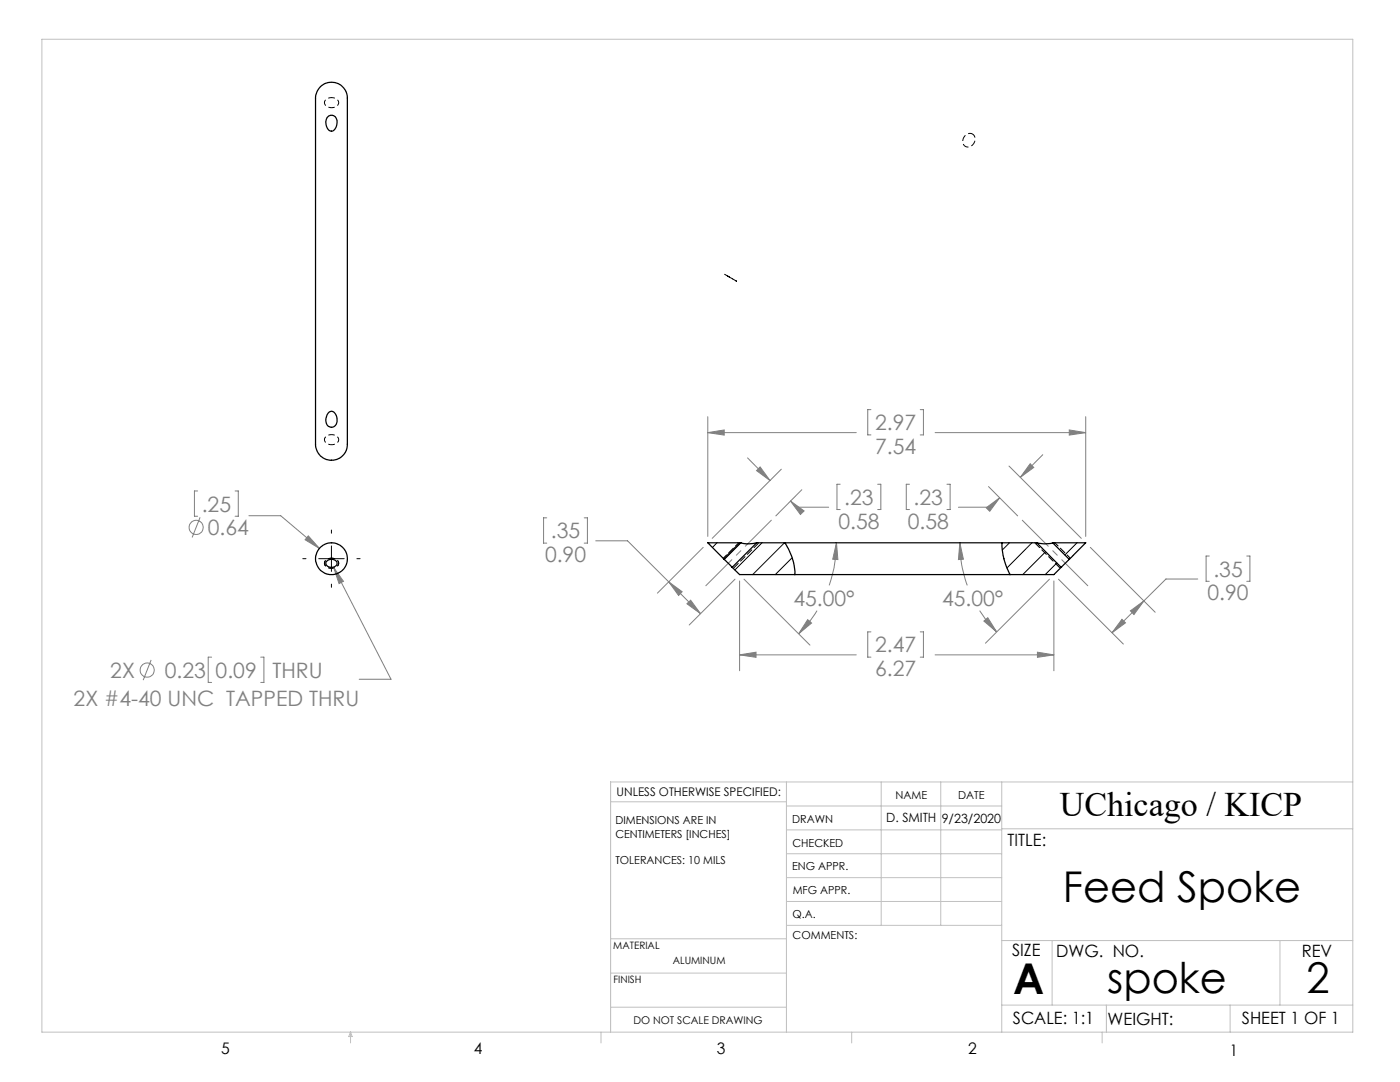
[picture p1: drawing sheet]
<svg xmlns="http://www.w3.org/2000/svg" width="279mm" height="216mm" viewBox="0 0 279 216" stroke-linecap="round" stroke-linejoin="round" font-family="sans-serif">
<g fill="none" stroke="#808080" stroke-width=".2">
<path d="M39.4 98h-.6v5h.6M46.9 98h.7v5h-.7M141.3 86.3l3.2-.5v1zM141.3 83.1v23.9M141.3 86.3h29.6M149.2 91.4l4.5 4.5M151.7 93.2l2 2.7-2.7-2zM155.9 93.6l-13.8 13.8M157.8 100l2.7 2-.8 .7zM157.8 100l1.2 1.2h6.4M160 97.7l-5.2 5.2M167.7 96.6h-.7v5.1h.7"/>
<path d="M173.8 81.7h-.6v5.1h.6M175.2 96.6h.6v5.1h-.6M181.5 96.6h-.6v5.1h.6M183.7 81.7h.6v5.1h-.6M186.6 86.3h30.1M189 96.6h.6v5.1h-.6M197.3 97.1l5.8 5.8M199.5 99.3l-1.9 1.9h-6.3M201.4 93l14.4 14.4M205.6 92.5l.7 .8-2.7 2zM208.1 90.7l-4.5 4.6M213.4 85.8l3.3 .5-3.3 .5z"/>
<path d="M216.7 83.1v23.9M39.9 103.2l-1.6 4M49.7 102.9h6.3l7.7 6.5M61.5 106.9l2.2 2.5-2.8-1.7zM66.6 113.3l1.9 2.7-.8 .5zM66.6 113.3l11.4 22.2h-6.3M109.1 103.3h-.6v5.1h.6M116.6 103.3h.6v5.1h-.6M118.9 107.9h6.3l14.6 14.5M133.5 116.1l2.6 2-.7 .7zM140.3 109.2l-9.1 9.2M146.7 115.6l-9.2 9.1"/>
<path d="M147.6 115.9v17.9M148.5 115.6l13.1 13.1M166.9 108.3l.3 3.4-1-.1zM166.9 108.3a27.1 27.1 0 0 1-1.4 8.5M191.6 108.3l.7 3.3-1 .1zM191.6 108.3a23.6 23.6 0 0 0 1.4 8.5M196.8 101.3l2.7-2-2 2.7zM209.4 115.6l-12.7 12.7M210.3 115.9v17.9M211.2 115.6l13 12.9M217.6 109.2l12.9 13M228.3 119.9l-6.4 6.4"/>
<path d="M239 115.5h-6.3l-4.4 4.4M241.3 110.9h-.6v5.1h.6M248.8 110.9h.6v5.1h-.6M30.2 131.7l-1.6 4M42.2 131.1h-.6v5.1h.6M52 131.1h.7v5.1h-.7M137.1 120.5l.7-.7 2 2.6zM147.6 130.7l3.3-.6v1.1zM147.6 130.7h23.3M161.2 123.6l.8 .7-2.6 2.2zM163.1 121.8a23.3 23.3 0 0 1-3.7 4.7M173.8 126.1h-.6v5h.6"/>
<path d="M183.7 126.1h.6v5h-.6M186.6 130.7h23.7M195.5 121.8l1.2 1.7 2.2 2.6M196.4 123.9l.7-.6 1.8 2.8zM207 130.1l3.3 .6-3.3 .5zM223.9 123.6l.7 .7-2.7 2zM225.6 121.9l2.7-2-2 2.7z"/>
<circle cx="39.2" cy="105.2" r="1.41"/>
<circle cx="29.4" cy="133.7" r="1.41"/>
</g>
<path d="M66.2 19.5a1.07 1.07 0 0 0-1.1 .3 1.07 1.07 0 0 0-.2 1.1 1.58 1.58 0 0 0 2.7-.4l-.4-.7-1-.3M145.1 55l1.9 1.1-2.4-1.4 .5 .3M66.2 88.7a1.07 1.07 0 0 0 1.1-.3 1.07 1.07 0 0 0 .1-1.1 1.58 1.58 0 0 0-2.7 .4l.4 .7 1.1 .3M66.2 111.4a1.07 1.07 0 0 1 1.1 .3 1.07 1.07 0 0 1 .1 1.2 1.58 1.58 0 0 1-2.7-.5l.4-.7 1.1-.3M66.2 111.4a1.07 1.07 0 0 0-1.1 .3 1.07 1.07 0 0 0-.2 1.2 1.58 1.58 0 0 0 2.7-.5l-.4-.7-1-.3" fill="none" stroke="#000" stroke-width=".2" stroke-dasharray="1.3 .6" stroke-dashoffset=".6" stroke-linecap="butt"/>
<path d="M194.1 26.7a1.41 1.41 0 0 0-1.8 .8 1.41 1.41 0 0 0 .6 1.8 1.48 1.48 0 0 0 1.5-.9 1.48 1.48 0 0 0-.3-1.7" fill="none" stroke="#000" stroke-width=".2" stroke-dasharray="1.3 .6" stroke-dashoffset=".4" stroke-linecap="butt"/>
<path d="M153.9 103.8l-13 13.1M217.1 116.9l-13.1-13.1" fill="none" stroke="#808080" stroke-width=".2" stroke-dasharray="15.2 1.3 1.3 1.3" stroke-dashoffset="7.9"/>
<g fill="none" stroke="#c0c0c0" stroke-width=".2">
<path d="M8.4 7.8h261.6v198.2h-261.6zM121.8 160h35.2M157 156v50M175.9 156v28.6M187.7 156v28.6M199.9 156v50M270 156h-148.2v50M157 170.4h42.9M157 165.6h42.9M157 160.8h42.9M157 175.1h42.9M157 179.9h42.9"/>
<path d="M199.9 165.4h70.1M121.8 194.2h35.2M121.8 187.3h35.2M157 184.6h42.9M199.9 187.7h70.1M210 187.7v12.9M255.4 187.7v12.9M70 206v2.1M70 206l.3 .8h-.7zM119.9 206v2.1M121.8 201h35.2M170 206v2.1"/>
<path d="M199.9 200.6h70.1M220 206v2.1M220.8 200.6v5.4M245.5 200.6v5.4"/>
</g>
<path d="M144.3 111.4l3.1-3.1M213.6 111.4l-3.1-3.1" fill="none" stroke="#000" stroke-width=".2" stroke-dasharray="1.3 .6" stroke-dashoffset=".4"/>
<path d="M146.4 113.4l5.1-5.1M211.6 113.4l-5.1-5.1" fill="none" stroke="#000" stroke-width=".2" stroke-dasharray="1.3 .6" stroke-dashoffset="-.1"/>
<path d="M60.4 111.5h.7M63.6 111.5h5.1M66.1 105.8v.6M66.1 108.9v5.1M66.1 116.6v.6M71.2 111.5h.7" fill="none" stroke="#000" stroke-width=".2"/>
<path d="M61.5 106.9l-.6 .8 2.8 1.7zM66.6 113.3l1.1 3.2 .8-.5zM141.3 86.3l3.2-.5v1zM213.4 85.8l3.3 .5-3.3 .5zM151.7 93.2l2 2.7-2.7-2zM157.8 100l2.7 2-.8 .7zM133.5 116.1l2.6 2-.7 .7zM137.1 120.5l.7-.7 2 2.6zM147.6 130.7l3.3-.6v1.1zM207 130.1l3.3 .6-3.3 .5zM191.6 108.3l.7 3.3-1 .1zM196.4 123.9l.7-.6 1.8 2.8zM161.2 123.6l.8 .7-2.6 2.2zM166.9 108.3l.3 3.4-1-.1zM196.8 101.3l2.7-2-2 2.7zM205.6 92.5l.7 .8-2.7 2zM223.9 123.6l.7 .7-2.7 2zM225.6 121.9l2.7-2-2 2.7z" fill="#808080"/>
<g fill="none" stroke="#000" stroke-width=".25">
<path d="M64 17.3a3.2 3.2 0 0 1 3.4-.7 3.2 3.2 0 0 1 1.9 3v69.1a3.2 3.2 0 0 1-3.2 3.1 3.2 3.2 0 0 1-3.1-3.1v-69.1a3.4 3.4 0 0 1 1-2.3zM65.3 23.4a1.18 1.18 0 0 1 1.5-.2 1.18 1.18 0 0 1 .4 1.5 1.26 1.26 0 0 1-1.3 1.4 2.02 2.02 0 0 1-.6-2.7zM65.5 82.4a.81 .81 0 0 1 .8-.3 .81 .81 0 0 1 .7 .5 1.71 1.71 0 0 1-.7 2.7 1.56 1.56 0 0 1-1-2.6zM65.3 111.9a1.17 1.17 0 0 1 2 .6 1.22 1.22 0 0 1-1.2 .7 1.22 1.22 0 0 1-1.1-.8zM144.5 111.6l1.6 1.6M146.1 113.2l1.5 1.5h62.7l1.5-1.5M147.8 108.3l1.1 .2 2.1-.2M147.8 108.3h-6.5l3.2 3.3M147.8 108.3l-3.3 3.3M151 108.3h55.9M151 108.3l-4.9 4.9M156.6 108.3a11.6 11.6 0 0 1 2 6.4"/>
<path d="M200 108.3a13.3 13.3 0 0 0 1.6 6.4M206.9 108.3h.2a5.8 5.8 0 0 0 3 0M206.9 108.3l4.9 4.9M210.1 108.3h6.6l-3.3 3.3M210.1 108.3l3.3 3.3M213.4 111.6l-1.6 1.6"/>
<circle cx="66.2" cy="111.5" r="3.2"/>
</g>
<path d="M143.1 108.3l-.9 1M147.6 108.3l-3.2 3.2M152.1 108.3l-5.5 5.4M156.6 108.3l-6.4 6.4M158.1 111.3l-3.4 3.4M201.5 108.3l-1.5 1.4M206 108.3l-5 5M208.7 110.1l-4.6 4.6M210.5 108.3l-.2 .2M210.9 112.3l-2.3 2.4M214.9 108.3l-2.4 2.4" fill="none" stroke="#000" stroke-width=".2"/>
<g font-size="8.5">
<text x="212.1" y="179.9">Feed Spoke</text>
<text x="202.2" y="198.3">A</text>
<text x="221" y="198.1">spoke</text>
<text x="260.8" y="198.1">2</text>
</g>
<text font-size="6.9" x="211.5" y="162.9">UChicago / KICP</text>
<g font-size="4.2" fill="#808080">
<text x="174.7" y="85.8">2.97</text>
<text x="174.7" y="90.6">7.54</text>
<text x="168.5" y="100.7">.23</text>
<text x="182.3" y="100.7">.23</text>
<text x="40.3" y="102.1">.25</text>
<text x="41.5" y="106.8">0.64</text>
<text x="109.9" y="107.4">.35</text>
<text x="167.3" y="105.5">0.58</text>
<text x="181.2" y="105.5">0.58</text>
<text x="108.8" y="112.2">0.90</text>
<text x="241" y="119.8">0.90</text>
<text x="242.2" y="115.1">.35</text>
<text x="158.3" y="120.9">45.00°</text>
<text x="188" y="120.9">45.00°</text>
<text x="174.7" y="130.2">2.47</text>
<text x="22" y="135.2">2X</text>
<text x="32.9" y="135.2">0.23</text>
<text x="43" y="135.2">0.09</text>
<text x="54.4" y="135.2">THRU</text>
<text x="174.7" y="134.9">6.27</text>
<text x="14.7" y="140.9">2X #4-40 UNC TAPPED THRU</text>
</g>
<g font-size="3.4">
<text x="201.1" y="168.8">TITLE:</text>
<text x="202" y="190.8">SIZE</text>
<text x="210.8" y="190.9">DWG. NO.</text>
<text x="259.8" y="191">REV</text>
<text x="202.1" y="204.4">SCALE: 1:1</text>
<text x="221" y="204.5">WEIGHT:</text>
<text x="247.8" y="204.4">SHEET 1 OF 1</text>
</g>
<g font-size="3.2">
<text x="44.2" y="210.4">5</text>
<text x="94.6" y="210.3">4</text>
<text x="143.1" y="210.4">3</text>
<text x="193.2" y="210.3">2</text>
<text x="245.4" y="210.6">1</text>
</g>
<g font-size="2.5">
<text x="176.9" y="164.1">D. SMITH</text>
<text x="187.9" y="164.2">9/23/2020</text>
</g>
<text font-size="2.4" x="123.1" y="158.9">UNLESS OTHERWISE SPECIFIED:</text>
<g font-size="2.2">
<text x="178.7" y="159.4">NAME</text>
<text x="191.2" y="159.4">DATE</text>
<text x="122.8" y="164.5">DIMENSIONS ARE IN</text>
<text x="122.8" y="167.1">CENTIMETERS [INCHES]</text>
<text x="158.1" y="164.2">DRAWN</text>
<text x="122.8" y="172.5">TOLERANCES: 10 MILS</text>
<text x="158.1" y="173.7">ENG APPR.</text>
<text x="158.2" y="169.1">CHECKED</text>
<text x="158.2" y="178.4">MFG APPR.</text>
<text x="158.2" y="183.2">Q.A.</text>
<text x="158.2" y="187.4">COMMENTS:</text>
</g>
<text font-size="2.1" x="126.4" y="204.3">DO NOT SCALE DRAWING</text>
<g font-size="2">
<text x="122.4" y="189.4">MATERIAL</text>
<text x="122.4" y="196.2">FINISH</text>
<text x="134.3" y="192.4">ALUMINUM</text>
</g>
</svg>
